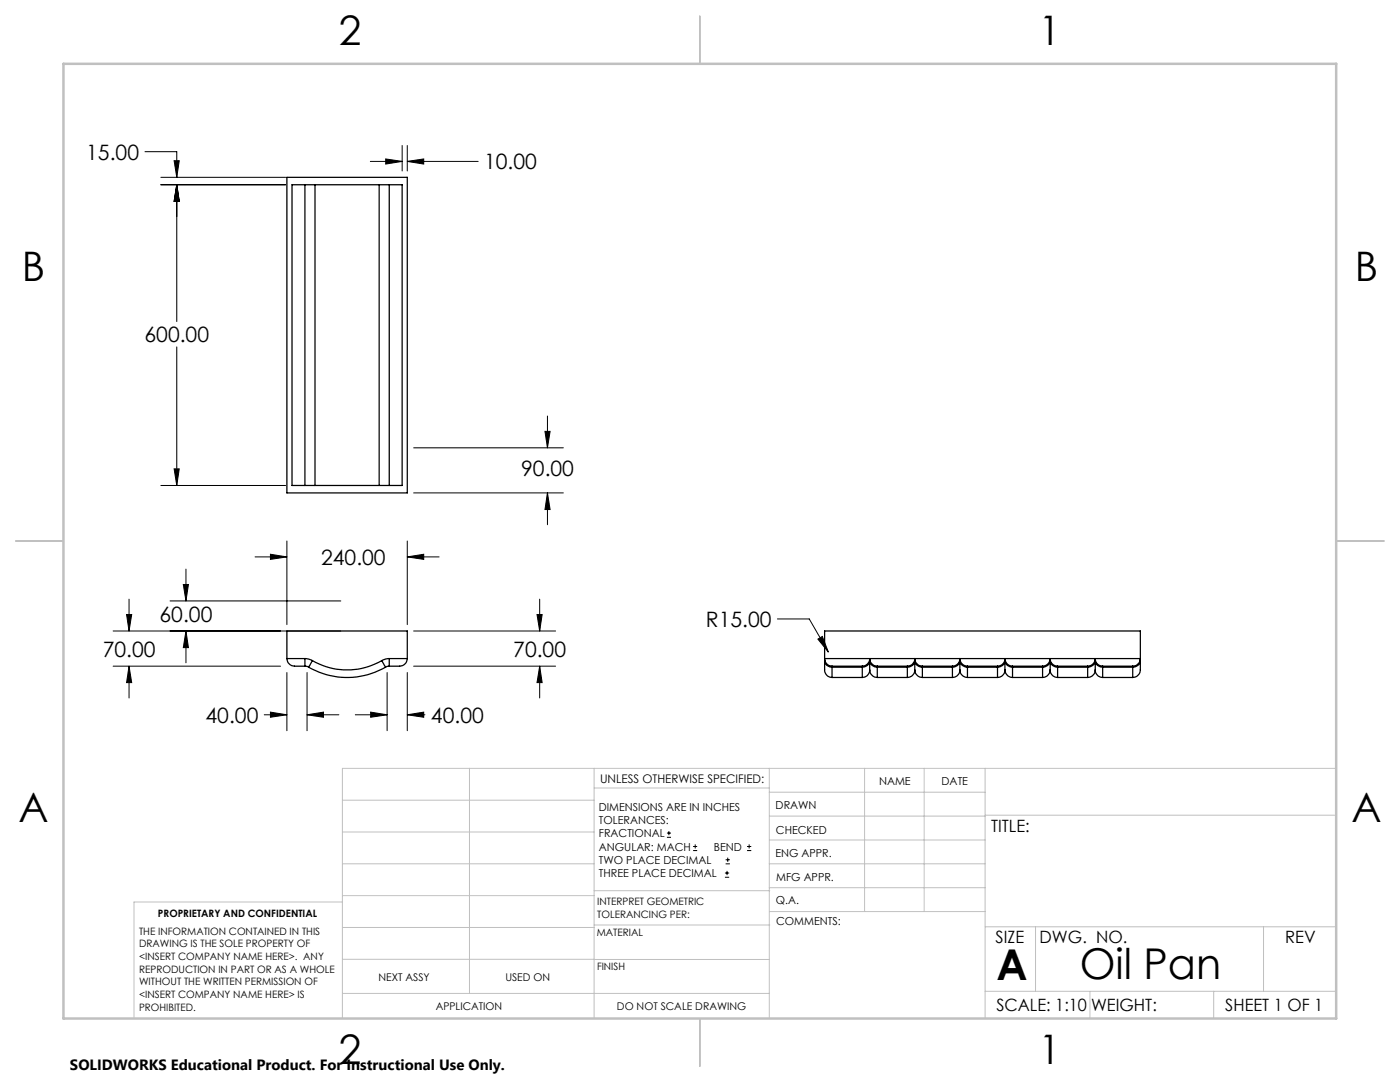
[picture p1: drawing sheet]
<svg xmlns="http://www.w3.org/2000/svg" width="279mm" height="216mm" viewBox="0 0 279 216" stroke-linecap="round" stroke-linejoin="round" font-family="sans-serif">
<g fill="none" stroke="#000" stroke-width=".25">
<path d="M57.3 35.4h24v63h-24zM58.3 36.9h22v60h-22zM60.9 36.9v60M62.9 36.9v60M75.7 36.9v60M77.7 36.9v60M57.3 131.4a1.57 1.57 0 0 0 1.5 1.5h2.1M57.3 131.4h3.6M57.3 131.4v-5.5h24v5.5M60.9 132.9l.7 .2M60.9 131.4v1.5M60.9 131.4l.7 .1 .8 .3"/>
<path d="M61.6 133.1a15.4 15.4 0 0 0 15.3 0M62.4 131.8a13.9 13.9 0 0 0 13.8 0M62.4 131.8l-.8 1.3M76.2 131.8l.7 1.3M77.7 131.4l-.8 .1-.7 .3M77.7 131.4v1.5M77.7 132.9l-.8 .2M77.7 131.4h3.6M81.3 131.4a1.57 1.57 0 0 1-1.5 1.5h-2.1M164.6 131.8v1.6a1.57 1.57 0 0 0 1.5 1.8M164.6 131.4a1.51 1.51 0 0 0 1.5 1.5M164.6 131.8a1.39 1.39 0 0 0 1.5 1.3"/>
<path d="M164.6 131.4v.4M164.6 131.4h63M164.6 131.4v-5.5h63v5.5M166.1 132.9v.2M166.1 133.1v2.1M166.1 132.9h6M166.1 135.2h6M166.1 133.1h6M172.1 132.9v.2M172.1 133.1v2.1M173.6 133.7a1.57 1.57 0 0 0 1.5 1.5M173.6 133.7a1.51 1.51 0 0 1-1.5 1.5"/>
<path d="M173.6 131.4a1.57 1.57 0 0 0 1.5 1.5M173.6 131.4a1.51 1.51 0 0 1-1.5 1.5M173.6 131.8a1.46 1.46 0 0 0 1.5 1.3M173.6 131.4v.4M173.6 131.8a1.39 1.39 0 0 1-1.5 1.3M173.6 131.8v1.9M175.1 132.9v.2M175.1 133.1v2.1M175.1 132.9h6M175.1 135.2h6M175.1 133.1h6M181.1 132.9v.2"/>
<path d="M181.1 133.1v2.1M182.6 133.7a1.57 1.57 0 0 0 1.5 1.5M182.6 133.7a1.51 1.51 0 0 1-1.5 1.5M182.6 131.4a1.57 1.57 0 0 0 1.5 1.5M182.6 131.4a1.51 1.51 0 0 1-1.5 1.5M182.6 131.8a1.46 1.46 0 0 0 1.5 1.3M182.6 131.4v.4M182.6 131.8a1.39 1.39 0 0 1-1.5 1.3M182.6 131.8v1.9M184.1 132.9v.2M184.1 133.1v2.1M184.1 132.9h6"/>
<path d="M184.1 135.2h6M184.1 133.1h6M190.1 132.9v.2M190.1 133.1v2.1M191.6 133.7a1.57 1.57 0 0 0 1.5 1.5M191.6 133.7a1.51 1.51 0 0 1-1.5 1.5M191.6 131.4a1.57 1.57 0 0 0 1.5 1.5M191.6 131.4a1.51 1.51 0 0 1-1.5 1.5M191.6 131.8a1.46 1.46 0 0 0 1.5 1.3M191.6 131.4v.4M191.6 131.8a1.39 1.39 0 0 1-1.5 1.3M191.6 131.8v1.9"/>
<path d="M193.1 132.9v.2M193.1 133.1v2.1M193.1 132.9h6M193.1 135.2h6M193.1 133.1h6M199.1 132.9v.2M199.1 133.1v2.1M200.6 133.7a1.57 1.57 0 0 0 1.5 1.5M200.6 133.7a1.51 1.51 0 0 1-1.5 1.5M200.6 131.4a1.57 1.57 0 0 0 1.5 1.5M200.6 131.4a1.51 1.51 0 0 1-1.5 1.5M200.6 131.8a1.46 1.46 0 0 0 1.5 1.3"/>
<path d="M200.6 131.4v.4M200.6 131.8a1.39 1.39 0 0 1-1.5 1.3M200.6 131.8v1.9M202.1 132.9v.2M202.1 133.1v2.1M202.1 132.9h6M202.1 135.2h6M202.1 133.1h6M208.1 132.9v.2M208.1 133.1v2.1M209.6 133.7a1.51 1.51 0 0 0 1.5 1.5M209.6 133.7a1.57 1.57 0 0 1-1.5 1.5"/>
<path d="M209.6 131.4a1.51 1.51 0 0 0 1.5 1.5M209.6 131.4a1.57 1.57 0 0 1-1.5 1.5M209.6 131.8a1.39 1.39 0 0 0 1.5 1.3M209.6 131.4v.4M209.6 131.8a1.46 1.46 0 0 1-1.5 1.3M209.6 131.8v1.9M211.1 132.9v.2M211.1 133.1v2.1M211.1 132.9h6M211.1 135.2h6M211.1 133.1h6M217.1 132.9v.2"/>
<path d="M217.1 133.1v2.1M218.6 133.7a1.51 1.51 0 0 0 1.5 1.5M218.6 133.7a1.57 1.57 0 0 1-1.5 1.5M218.6 131.4a1.51 1.51 0 0 0 1.5 1.5M218.6 131.4a1.57 1.57 0 0 1-1.5 1.5M218.6 131.8a1.39 1.39 0 0 0 1.5 1.3M218.6 131.4v.4M218.6 131.8a1.46 1.46 0 0 1-1.5 1.3M218.6 131.8v1.9M220.1 132.9v.2M220.1 133.1v2.1M220.1 132.9h6"/>
<path d="M220.1 135.2h6M220.1 133.1h6M226.1 132.9v.2M226.1 133.1v2.1M227.6 131.8v1.7a1.53 1.53 0 0 1-1.5 1.7M227.6 131.4a1.57 1.57 0 0 1-1.5 1.5M227.6 131.8a1.46 1.46 0 0 1-1.5 1.3M227.6 131.4v.4"/>
</g>
<g fill="none" stroke="#000" stroke-width=".2">
<path d="M28.9 30.3h6.4v5.1M32.1 36.9h24.9M32.1 35.4h24.9M34.7 32.1h1.1l-.5 3.3zM35.3 36.9l.5 3.3h-1.1zM35.3 36.9v27.3M73.9 32.2h6.4M77 31.7l3.3 .5-3.3 .5zM80.3 29v5.1M81.3 32.2l3.3-.5v1zM81.3 29v5.1M81.3 32.2h14.1"/>
<path d="M35.3 69.2v27.7M32.1 96.9h24.9M34.7 93.6h1.1l-.5 3.3zM82.5 98.4h29.9M82.5 89.4h29.9M108.8 86.1h1l-.5 3.3zM109.3 98.4l.5 3.3h-1zM109.3 83v6.4M109.3 98.4v6.3M25.8 119.6v6.3M33.9 119.9h34.1M36.6 116.6h1l-.5 3.3z"/>
<path d="M37.1 113.6v6.3M50.9 111.1h6.4M54 110.6l3.3 .5-3.3 .5zM57.3 107.9v16.7M81.3 111.1l3.3-.5v1zM81.3 107.9v16.7M81.3 111.1h6.3M107.7 119.6v6.3M22.6 125.9h45.4M22.6 132.9h33.4M25.3 122.6h1l-.5 3.3zM25.8 132.9l.5 3.3h-1z"/>
<path d="M25.8 132.9v6.4M37.1 125.9l.5 3.3h-1zM37.1 125.9v6.4M57.3 134.2v11.6M61.3 134.2v11.6M77.3 134.2v11.6M81.3 134.2v11.6M82.5 125.9h28.4M82.5 132.9h28.4M107.2 122.6h1l-.5 3.3zM107.7 132.9l.5 3.3h-1zM107.7 132.9v6.4"/>
<path d="M155.2 123.5h6.3l3.8 6.6M163.2 127.5l.9-.5 1.2 3.1zM52.7 142.6h4.6M54 142.1l3.3 .5-3.3 .5zM61.3 142.6l3.3-.5v1zM61.3 142.6h6.3M70.9 142.6h6.4M74 142.1l3.3 .5-3.3 .5zM81.3 142.6l3.3-.5v1zM81.3 142.6h3.5M133.1 167.1h.8M133.1 166.2h.8"/>
<path d="M133.5 165.8v.9M138.3 169.7h.8M138.3 168.9h.8M138.7 168.5v.8M144.7 175h.8M144.7 174.2h.8M144.8 172.4h.9M144.8 171.6h.9M145.1 173.8v.8M145.2 171.1v.9M149.1 169.7h.8M149.1 168.9h.8"/>
<path d="M149.5 168.5v.8"/>
</g>
<g fill="none" stroke="#c0c0c0" stroke-width=".2">
<path d="M68.3 159.7h50.3M93.7 153.3v44.9M118.6 153.3v49.9M118.6 157.2h34.9M153.5 153.3v49.9M153.5 158.1h43.1M172.5 153.3v28.6M184.4 153.3v28.6M196.6 153.3v49.9M266.7 153.3h-198.4v49.9M68.3 178.7h50.3M68.3 172.4h50.3"/>
<path d="M68.3 166h50.3M68.3 180h-41.6v23.2M118.6 177.7h35M153.5 167.6h43.1M153.5 162.8h43.1M153.5 172.4h43.1M153.5 177.1h43.1M196.6 162.7h70.1M68.3 198.2h85.2M68.3 191.4l85.2 .1M68.3 185.1h50.3M118.6 184.6h35"/>
<path d="M153.6 181.9h43M196.6 197.8h70.1M196.6 184.9h70.1M206.7 184.9v12.9M217.5 197.8v5.4M242.2 197.8v5.4M252.2 184.9v12.9"/>
</g>
<path d="M139.7 3.2v9.5M3.1 107.9h9.6M266.7 107.9h9.5M139.7 203.2v9.6" fill="none" stroke="#c0c0c0" stroke-width=".25"/>
<path d="M12.7 12.7h254v190.5h-254z" fill="none" stroke="#c0c0c0" stroke-width=".5"/>
<path d="M54 110.6l3.3 .5-3.3 .5zM81.3 111.1l3.3-.5v1zM54 142.1l3.3 .5-3.3 .5zM61.3 142.6l3.3-.5v1zM25.3 122.6h1l-.5 3.3zM25.8 132.9l.5 3.3h-1zM107.2 122.6h1l-.5 3.3zM107.7 132.9l.5 3.3h-1zM81.3 142.6l3.3-.5v1zM74 142.1l3.3 .5-3.3 .5zM37.1 125.9l.5 3.3h-1zM36.6 116.6h1l-.5 3.3zM109.3 98.4l.5 3.3h-1zM108.8 86.1h1l-.5 3.3zM77 31.7l3.3 .5-3.3 .5zM81.3 32.2l3.3-.5v1zM35.3 36.9l.5 3.3h-1.1zM34.7 93.6h1.1l-.5 3.3zM34.7 32.1h1.1l-.5 3.3zM35.3 36.9l.5 3.3h-1.1zM163.2 127.5l2.1 2.6-1.2-3.1z" fill="#000"/>
<g font-size="8.5">
<text x="198.9" y="195.5">A</text>
<text x="215.5" y="195.4">Oil Pan</text>
</g>
<g font-size="8.1">
<text x="67.6" y="8.9">2</text>
<text x="207.3" y="8.9">1</text>
<text x="4.4" y="56.2">B</text>
<text x="270.4" y="56.2">B</text>
<text x="3.7" y="164.1">A</text>
<text x="269.7" y="164.1">A</text>
<text x="67.6" y="212.4">2</text>
<text x="207.3" y="212.4">1</text>
</g>
<g font-size="4.2">
<text x="17.2" y="31.9">15.00</text>
<text x="96.6" y="33.8">10.00</text>
<text x="28.8" y="68.3">600.00</text>
<text x="104" y="94.9">90.00</text>
<text x="64.1" y="112.7">240.00</text>
<text x="31.8" y="124.1">60.00</text>
<text x="140.9" y="125.1">R15.00</text>
<text x="20.5" y="131">70.00</text>
<text x="102.4" y="131">70.00</text>
<text x="41" y="144.2">40.00</text>
<text x="86" y="144.2">40.00</text>
</g>
<g font-size="3.4">
<text x="197.8" y="166">TITLE:</text>
<text x="198.7" y="188.1">SIZE</text>
<text x="207.5" y="188.1">DWG. NO.</text>
<text x="256.5" y="188.2">REV</text>
<text x="198.8" y="201.7">SCALE: 1:10</text>
<text x="217.7" y="201.8">WEIGHT:</text>
<text x="244.5" y="201.7">SHEET 1 OF 1</text>
</g>
<text font-size="3" x="14" y="213.5">SOLIDWORKS Educational Product. For Instructional Use Only.</text>
<text font-size="2.4" x="119.8" y="156.2">UNLESS OTHERWISE SPECIFIED:</text>
<g font-size="2.2">
<text x="119.5" y="161.8">DIMENSIONS ARE IN INCHES</text>
<text x="154.8" y="161.4">DRAWN</text>
<text x="175.4" y="156.6">NAME</text>
<text x="187.9" y="156.7">DATE</text>
<text x="119.5" y="164.4">TOLERANCES:</text>
<text x="119.5" y="167.1">FRACTIONAL</text>
<text x="154.9" y="166.3">CHECKED</text>
<text x="119.5" y="169.7">ANGULAR: MACH</text>
<text x="119.5" y="172.4">TWO PLACE DECIMAL</text>
<text x="142.5" y="169.7">BEND</text>
<text x="154.8" y="171">ENG APPR.</text>
<text x="119.5" y="175">THREE PLACE DECIMAL</text>
<text x="154.9" y="175.7">MFG APPR.</text>
<text x="154.9" y="180.4">Q.A.</text>
<text x="154.9" y="184.6">COMMENTS:</text>
</g>
<g font-size="2.1">
<text x="75.5" y="195.7">NEXT ASSY</text>
<text x="100.9" y="195.7">USED ON</text>
<text x="86.9" y="201.5">APPLICATION</text>
<text x="123.1" y="201.6">DO NOT SCALE DRAWING</text>
</g>
<g font-size="2">
<text x="31.5" y="182.9">PROPRIETARY AND CONFIDENTIAL</text>
<text x="119.2" y="180.6">INTERPRET GEOMETRIC</text>
<text x="119.2" y="183.1">TOLERANCING PER:</text>
<text x="27.8" y="186.5">THE INFORMATION CONTAINED IN THIS</text>
<text x="27.8" y="189">DRAWING IS THE SOLE PROPERTY OF</text>
<text x="27.8" y="191.6">&lt;INSERT COMPANY NAME HERE&gt;. ANY</text>
<text x="119.1" y="186.7">MATERIAL</text>
<text x="27.8" y="194.1">REPRODUCTION IN PART OR AS A WHOLE</text>
<text x="27.8" y="196.6">WITHOUT THE WRITTEN PERMISSION OF</text>
<text x="119.1" y="193.5">FINISH</text>
<text x="27.8" y="199.1">&lt;INSERT COMPANY NAME HERE&gt; IS</text>
<text x="27.8" y="201.7">PROHIBITED.</text>
</g>
</svg>
